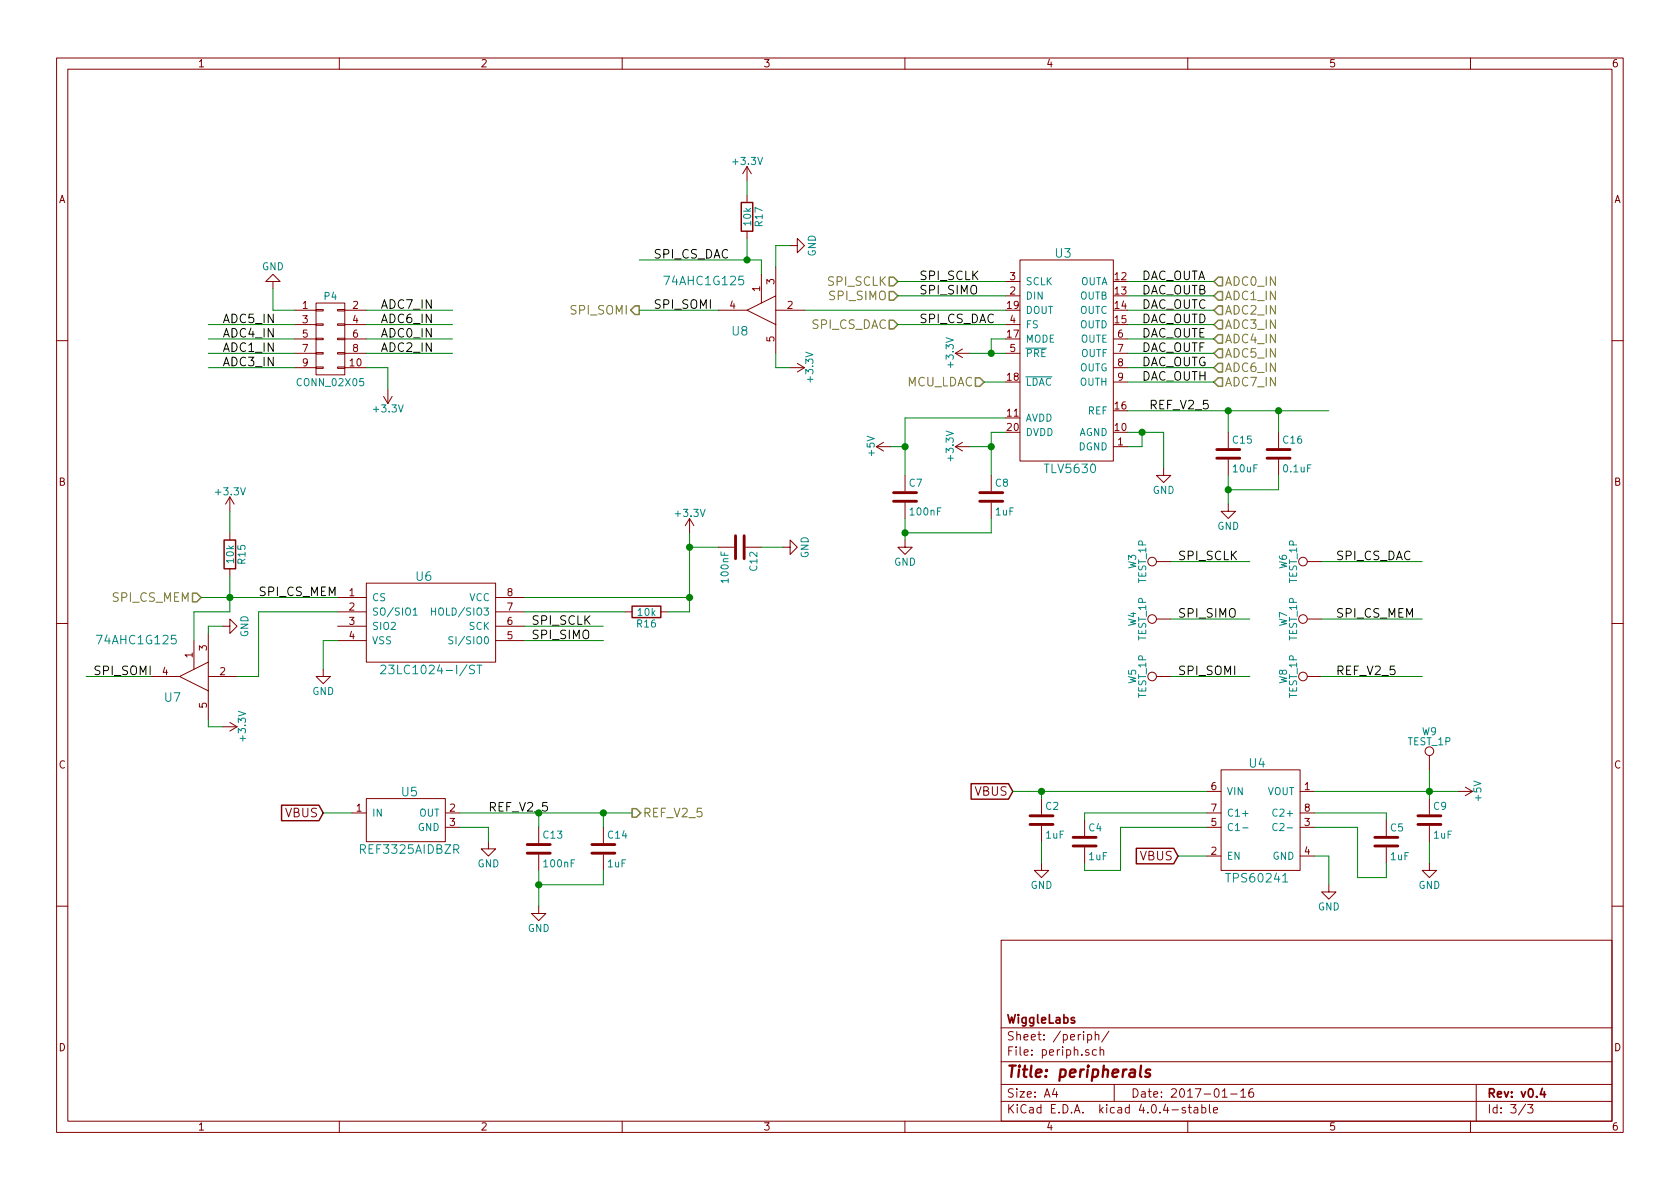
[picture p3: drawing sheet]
EESchema Schematic File Version 2
LIBS:power
LIBS:device
LIBS:transistors
LIBS:conn
LIBS:linear
LIBS:regul
LIBS:74xx
LIBS:cmos4000
LIBS:adc-dac
LIBS:memory
LIBS:xilinx
LIBS:microcontrollers
LIBS:dsp
LIBS:microchip
LIBS:analog_switches
LIBS:motorola
LIBS:texas
LIBS:intel
LIBS:audio
LIBS:interface
LIBS:digital-audio
LIBS:philips
LIBS:display
LIBS:cypress
LIBS:siliconi
LIBS:opto
LIBS:atmel
LIBS:contrib
LIBS:valves
LIBS:usb
LIBS:ldo
LIBS:tactile
LIBS:leds
LIBS:reference
LIBS:switching_charge_pump
LIBS:dac_spi
LIBS:silabs
LIBS:esd_protection
LIBS:digital_switches
LIBS:smd_crystals
LIBS:ferrite
LIBS:polyfuse
LIBS:sram
LIBS:tristate
LIBS:samtec
EELAYER 25 0
EELAYER END
$Descr A4 11693 8268
encoding utf-8
Sheet 3 3
Title "peripherals"
Date "2017-01-16"
Rev "v0.4"
Comp "WiggleLabs"
Comment1 ""
Comment2 ""
Comment3 ""
Comment4 ""
$EndDescr
$Comp
L CONN_02X05 P4
U 1 1
P 2300 2350
F 0 "P4" H 2300 2650 50  0000 C CNN
F 1 "CONN_02X05" H 2300 2050 50  0000 C CNN
F 2 "Socket_Strips:Socket_Strip_Angled_2x05" H 2300 1150 50  0001 C CNN
F 3 "" H 2300 1150 50  0000 C CNN
	1    2300 2350
	1    0    0    -1  
$EndComp
$Comp
L GND #PWR037
U 1 1
P 1900 2000
F 0 "#PWR037" H 1900 1750 50  0001 C CNN
F 1 "GND" H 1900 1850 50  0000 C CNN
F 2 "" H 1900 2000 50  0000 C CNN
F 3 "" H 1900 2000 50  0000 C CNN
	1    1900 2000
	-1   0    0    1   
$EndComp
$Comp
L +3.3V #PWR038
U 1 1
P 2700 2700
F 0 "#PWR038" H 2700 2550 50  0001 C CNN
F 1 "+3.3V" H 2700 2840 50  0000 C CNN
F 2 "" H 2700 2700 50  0000 C CNN
F 3 "" H 2700 2700 50  0000 C CNN
	1    2700 2700
	-1   0    0    1   
$EndComp
$Comp
L REF3325AIDBZR U5
U 1 1
P 2850 5800
F 0 "U5" H 2850 6100 60  0000 C CNN
F 1 "REF3325AIDBZR" H 2850 5700 60  0000 C CNN
F 2 "TO_SOT_Packages_SMD:SOT-23" H 2800 5700 60  0001 C CNN
F 3 "http://www.mouser.com/ds/2/405/ref3325-443764.pdf" H 2800 5700 60  0001 C CNN
F 4 "595-REF3325AIDBZR" H 2850 5800 60  0001 C CNN "Supplier Part Number"
	1    2850 5800
	1    0    0    -1  
$EndComp
Text GLabel 2250 5650 0    60   Input ~ 0
VBUS
$Comp
L C C13
U 1 1
P 3750 5900
F 0 "C13" H 3775 6000 50  0000 L CNN
F 1 "100nF" H 3775 5800 50  0000 L CNN
F 2 "Capacitors_SMD:C_0603_HandSoldering" H 3788 5750 50  0001 C CNN
F 3 "" H 3750 5900 50  0000 C CNN
	1    3750 5900
	1    0    0    -1  
$EndComp
$Comp
L C C14
U 1 1
P 4200 5900
F 0 "C14" H 4225 6000 50  0000 L CNN
F 1 "1uF" H 4225 5800 50  0000 L CNN
F 2 "Capacitors_SMD:C_0603_HandSoldering" H 4238 5750 50  0001 C CNN
F 3 "" H 4200 5900 50  0000 C CNN
	1    4200 5900
	1    0    0    -1  
$EndComp
$Comp
L TPS60241 U4
U 1 1
P 8650 6150
F 0 "U4" H 8750 7000 60  0000 C CNN
F 1 "TPS60241" H 8750 6200 60  0000 C CNN
F 2 "switching_charge_pump:VSSOP8-DGK" H 8650 6150 60  0001 C CNN
F 3 "http://www.mouser.com/ds/2/405/tps60241-451686.pdf" H 8650 6150 60  0001 C CNN
F 4 "595-TPS60241DGKR" H 8650 6150 60  0001 C CNN "Supplier Part Number"
	1    8650 6150
	1    0    0    -1  
$EndComp
Text GLabel 8200 5950 0    60   Input ~ 0
VBUS
$Comp
L C C4
U 1 1
P 7550 5850
F 0 "C4" H 7575 5950 50  0000 L CNN
F 1 "1uF" H 7575 5750 50  0000 L CNN
F 2 "Capacitors_SMD:C_0805_HandSoldering" H 7588 5700 50  0001 C CNN
F 3 "" H 7550 5850 50  0000 C CNN
	1    7550 5850
	1    0    0    -1  
$EndComp
$Comp
L C C2
U 1 1
P 7250 5700
F 0 "C2" H 7275 5800 50  0000 L CNN
F 1 "1uF" H 7275 5600 50  0000 L CNN
F 2 "Capacitors_SMD:C_0805_HandSoldering" H 7288 5550 50  0001 C CNN
F 3 "" H 7250 5700 50  0000 C CNN
	1    7250 5700
	1    0    0    -1  
$EndComp
$Comp
L C C5
U 1 1
P 9650 5850
F 0 "C5" H 9675 5950 50  0000 L CNN
F 1 "1uF" H 9675 5750 50  0000 L CNN
F 2 "Capacitors_SMD:C_0805_HandSoldering" H 9688 5700 50  0001 C CNN
F 3 "" H 9650 5850 50  0000 C CNN
	1    9650 5850
	1    0    0    -1  
$EndComp
$Comp
L C C9
U 1 1
P 9950 5700
F 0 "C9" H 9975 5800 50  0000 L CNN
F 1 "1uF" H 9975 5600 50  0000 L CNN
F 2 "Capacitors_SMD:C_0805_HandSoldering" H 9988 5550 50  0001 C CNN
F 3 "" H 9950 5700 50  0000 C CNN
	1    9950 5700
	1    0    0    -1  
$EndComp
$Comp
L GND #PWR039
U 1 1
P 9250 6150
F 0 "#PWR039" H 9250 5900 50  0001 C CNN
F 1 "GND" H 9250 6000 50  0000 C CNN
F 2 "" H 9250 6150 50  0000 C CNN
F 3 "" H 9250 6150 50  0000 C CNN
	1    9250 6150
	1    0    0    -1  
$EndComp
$Comp
L GND #PWR040
U 1 1
P 3750 6300
F 0 "#PWR040" H 3750 6050 50  0001 C CNN
F 1 "GND" H 3750 6150 50  0000 C CNN
F 2 "" H 3750 6300 50  0000 C CNN
F 3 "" H 3750 6300 50  0000 C CNN
	1    3750 6300
	1    0    0    -1  
$EndComp
$Comp
L GND #PWR041
U 1 1
P 3400 5850
F 0 "#PWR041" H 3400 5600 50  0001 C CNN
F 1 "GND" H 3400 5700 50  0000 C CNN
F 2 "" H 3400 5850 50  0000 C CNN
F 3 "" H 3400 5850 50  0000 C CNN
	1    3400 5850
	1    0    0    -1  
$EndComp
$Comp
L GND #PWR042
U 1 1
P 7250 6000
F 0 "#PWR042" H 7250 5750 50  0001 C CNN
F 1 "GND" H 7250 5850 50  0000 C CNN
F 2 "" H 7250 6000 50  0000 C CNN
F 3 "" H 7250 6000 50  0000 C CNN
	1    7250 6000
	1    0    0    -1  
$EndComp
$Comp
L GND #PWR043
U 1 1
P 9950 6000
F 0 "#PWR043" H 9950 5750 50  0001 C CNN
F 1 "GND" H 9950 5850 50  0000 C CNN
F 2 "" H 9950 6000 50  0000 C CNN
F 3 "" H 9950 6000 50  0000 C CNN
	1    9950 6000
	1    0    0    -1  
$EndComp
$Comp
L TLV5630 U3
U 1 1
P 7500 2550
F 0 "U3" H 7400 3350 60  0000 C CNN
F 1 "TLV5630" H 7450 1850 60  0000 C CNN
F 2 "Housings_SSOP:TSSOP-20_4.4x6.5mm_Pitch0.65mm" H 7500 2550 60  0001 C CNN
F 3 "http://www.mouser.com/ds/2/405/tlv5630-447773.pdf" H 7500 2550 60  0001 C CNN
F 4 "595-TLV5630IPW" H 7500 2550 60  0001 C CNN "Supplier Part Number"
	1    7500 2550
	1    0    0    -1  
$EndComp
Text HLabel 6250 1950 0    60   Input ~ 0
SPI_SCLK
Text HLabel 6250 2050 0    60   Input ~ 0
SPI_SIMO
Text HLabel 6250 2250 0    60   Input ~ 0
SPI_CS_DAC
Text HLabel 6850 2650 0    60   Input ~ 0
MCU_LDAC
Text GLabel 7050 5500 0    60   Input ~ 0
VBUS
$Comp
L +5V #PWR044
U 1 1
P 10150 5500
F 0 "#PWR044" H 10150 5350 50  0001 C CNN
F 1 "+5V" H 10150 5640 50  0000 C CNN
F 2 "" H 10150 5500 50  0000 C CNN
F 3 "" H 10150 5500 50  0000 C CNN
	1    10150 5500
	0    1    1    0   
$EndComp
$Comp
L C C7
U 1 1
P 6300 3450
F 0 "C7" H 6325 3550 50  0000 L CNN
F 1 "100nF" H 6325 3350 50  0000 L CNN
F 2 "Capacitors_SMD:C_0603_HandSoldering" H 6338 3300 50  0001 C CNN
F 3 "" H 6300 3450 50  0000 C CNN
	1    6300 3450
	1    0    0    -1  
$EndComp
$Comp
L C C8
U 1 1
P 6900 3450
F 0 "C8" H 6925 3550 50  0000 L CNN
F 1 "1uF" H 6925 3350 50  0000 L CNN
F 2 "Capacitors_SMD:C_0603_HandSoldering" H 6938 3300 50  0001 C CNN
F 3 "" H 6900 3450 50  0000 C CNN
	1    6900 3450
	1    0    0    -1  
$EndComp
$Comp
L GND #PWR045
U 1 1
P 6300 3750
F 0 "#PWR045" H 6300 3500 50  0001 C CNN
F 1 "GND" H 6300 3600 50  0000 C CNN
F 2 "" H 6300 3750 50  0000 C CNN
F 3 "" H 6300 3750 50  0000 C CNN
	1    6300 3750
	1    0    0    -1  
$EndComp
Text Label 6400 1950 0    60   ~ 0
SPI_SCLK
Text Label 6400 2050 0    60   ~ 0
SPI_SIMO
$Comp
L GND #PWR046
U 1 1
P 8100 3250
F 0 "#PWR046" H 8100 3000 50  0001 C CNN
F 1 "GND" H 8100 3100 50  0000 C CNN
F 2 "" H 8100 3250 50  0000 C CNN
F 3 "" H 8100 3250 50  0000 C CNN
	1    8100 3250
	1    0    0    -1  
$EndComp
Text Label 7950 1950 0    60   ~ 0
DAC_OUTA
Text Label 7950 2050 0    60   ~ 0
DAC_OUTB
Text Label 7950 2150 0    60   ~ 0
DAC_OUTC
Text Label 7950 2250 0    60   ~ 0
DAC_OUTD
Text Label 7950 2350 0    60   ~ 0
DAC_OUTE
Text Label 7950 2450 0    60   ~ 0
DAC_OUTF
Text Label 7950 2550 0    60   ~ 0
DAC_OUTG
Text Label 7950 2650 0    60   ~ 0
DAC_OUTH
Text Label 3400 5650 0    60   ~ 0
REF_V2_5
Text Label 8000 2850 0    60   ~ 0
REF_V2_5
$Comp
L +3.3V #PWR047
U 1 1
P 6750 3100
F 0 "#PWR047" H 6750 2950 50  0001 C CNN
F 1 "+3.3V" H 6750 3240 50  0000 C CNN
F 2 "" H 6750 3100 50  0000 C CNN
F 3 "" H 6750 3100 50  0000 C CNN
	1    6750 3100
	0    -1   -1   0   
$EndComp
$Comp
L +3.3V #PWR048
U 1 1
P 6750 2450
F 0 "#PWR048" H 6750 2300 50  0001 C CNN
F 1 "+3.3V" H 6750 2590 50  0000 C CNN
F 2 "" H 6750 2450 50  0000 C CNN
F 3 "" H 6750 2450 50  0000 C CNN
	1    6750 2450
	0    -1   -1   0   
$EndComp
$Comp
L +5V #PWR049
U 1 1
P 6200 3100
F 0 "#PWR049" H 6200 2950 50  0001 C CNN
F 1 "+5V" H 6200 3240 50  0000 C CNN
F 2 "" H 6200 3100 50  0000 C CNN
F 3 "" H 6200 3100 50  0000 C CNN
	1    6200 3100
	0    -1   -1   0   
$EndComp
Text HLabel 8450 1950 2    60   Input ~ 0
ADC0_IN
Text HLabel 8450 2050 2    60   Input ~ 0
ADC1_IN
Text HLabel 8450 2150 2    60   Input ~ 0
ADC2_IN
Text HLabel 8450 2250 2    60   Input ~ 0
ADC3_IN
Text HLabel 8450 2350 2    60   Input ~ 0
ADC4_IN
Text HLabel 8450 2450 2    60   Input ~ 0
ADC5_IN
Text HLabel 8450 2550 2    60   Input ~ 0
ADC6_IN
Text HLabel 8450 2650 2    60   Input ~ 0
ADC7_IN
$Comp
L +3.3V #PWR050
U 1 1
P 5200 1250
F 0 "#PWR050" H 5200 1100 50  0001 C CNN
F 1 "+3.3V" H 5200 1390 50  0000 C CNN
F 2 "" H 5200 1250 50  0000 C CNN
F 3 "" H 5200 1250 50  0000 C CNN
	1    5200 1250
	1    0    0    -1  
$EndComp
$Comp
L R R17
U 1 1
P 5200 1500
F 0 "R17" V 5280 1500 50  0000 C CNN
F 1 "10k" V 5200 1500 50  0000 C CNN
F 2 "Resistors_SMD:R_0603_HandSoldering" V 5130 1500 50  0001 C CNN
F 3 "" H 5200 1500 50  0000 C CNN
	1    5200 1500
	1    0    0    -1  
$EndComp
$Comp
L 23LC1024-I/ST U6
U 1 1
P 3000 4400
F 0 "U6" H 2950 4800 60  0000 C CNN
F 1 "23LC1024-I/ST" H 3000 4150 60  0000 C CNN
F 2 "Housings_SSOP:TSSOP-8_4.4x3mm_Pitch0.65mm" H 2950 4300 60  0001 C CNN
F 3 "" H 2950 4300 60  0000 C CNN
	1    3000 4400
	1    0    0    -1  
$EndComp
$Comp
L GND #PWR051
U 1 1
P 2250 4650
F 0 "#PWR051" H 2250 4400 50  0001 C CNN
F 1 "GND" H 2250 4500 50  0000 C CNN
F 2 "" H 2250 4650 50  0000 C CNN
F 3 "" H 2250 4650 50  0000 C CNN
	1    2250 4650
	1    0    0    -1  
$EndComp
$Comp
L +3.3V #PWR052
U 1 1
P 4800 3700
F 0 "#PWR052" H 4800 3550 50  0001 C CNN
F 1 "+3.3V" H 4800 3840 50  0000 C CNN
F 2 "" H 4800 3700 50  0000 C CNN
F 3 "" H 4800 3700 50  0000 C CNN
	1    4800 3700
	1    0    0    -1  
$EndComp
$Comp
L R R15
U 1 1
P 1600 3850
F 0 "R15" V 1680 3850 50  0000 C CNN
F 1 "10k" V 1600 3850 50  0000 C CNN
F 2 "Resistors_SMD:R_0603_HandSoldering" V 1530 3850 50  0001 C CNN
F 3 "" H 1600 3850 50  0000 C CNN
	1    1600 3850
	1    0    0    -1  
$EndComp
$Comp
L +3.3V #PWR053
U 1 1
P 1600 3550
F 0 "#PWR053" H 1600 3400 50  0001 C CNN
F 1 "+3.3V" H 1600 3690 50  0000 C CNN
F 2 "" H 1600 3550 50  0000 C CNN
F 3 "" H 1600 3550 50  0000 C CNN
	1    1600 3550
	1    0    0    -1  
$EndComp
Text Label 3700 4450 0    60   ~ 0
SPI_SIMO
Text Label 3700 4350 0    60   ~ 0
SPI_SCLK
$Comp
L C C12
U 1 1
P 5150 3800
F 0 "C12" H 5175 3900 50  0000 L CNN
F 1 "100nF" H 5175 3700 50  0000 L CNN
F 2 "Capacitors_SMD:C_0603_HandSoldering" H 5188 3650 50  0001 C CNN
F 3 "" H 5150 3800 50  0000 C CNN
	1    5150 3800
	0    1    1    0   
$EndComp
$Comp
L GND #PWR054
U 1 1
P 5450 3800
F 0 "#PWR054" H 5450 3550 50  0001 C CNN
F 1 "GND" H 5450 3650 50  0000 C CNN
F 2 "" H 5450 3800 50  0000 C CNN
F 3 "" H 5450 3800 50  0000 C CNN
	1    5450 3800
	0    -1   -1   0   
$EndComp
$Comp
L R R16
U 1 1
P 4500 4250
F 0 "R16" V 4580 4250 50  0000 C CNN
F 1 "10k" V 4500 4250 50  0000 C CNN
F 2 "Resistors_SMD:R_0603_HandSoldering" V 4430 4250 50  0001 C CNN
F 3 "" H 4500 4250 50  0000 C CNN
	1    4500 4250
	0    1    1    0   
$EndComp
Text Label 6400 2250 0    60   ~ 0
SPI_CS_DAC
Text Label 1800 4150 0    60   ~ 0
SPI_CS_MEM
Text HLabel 1400 4150 0    60   Input ~ 0
SPI_CS_MEM
Text Label 1550 2550 0    60   ~ 0
ADC3_IN
Text Label 2650 2450 0    60   ~ 0
ADC2_IN
Text Label 1550 2450 0    60   ~ 0
ADC1_IN
Text Label 2650 2350 0    60   ~ 0
ADC0_IN
Text Label 2650 2150 0    60   ~ 0
ADC7_IN
Text Label 2650 2250 0    60   ~ 0
ADC6_IN
Text Label 1550 2250 0    60   ~ 0
ADC5_IN
Text Label 1550 2350 0    60   ~ 0
ADC4_IN
Text HLabel 4400 5650 2    60   Output ~ 0
REF_V2_5
Text HLabel 4450 2150 0    60   Output ~ 0
SPI_SOMI
$Comp
L 74AHC1G125 U7
U 1 1
P 1450 4700
F 0 "U7" H 1700 4850 60  0000 C CNN
F 1 "74AHC1G125" H 1950 4450 60  0000 C CNN
F 2 "TO_SOT_Packages_SMD:SOT-353_SC-70-5_Handsoldering" H 1450 4700 60  0001 C CNN
F 3 "" H 1450 4700 60  0001 C CNN
	1    1450 4700
	-1   0    0    1   
$EndComp
$Comp
L GND #PWR055
U 1 1
P 1550 4350
F 0 "#PWR055" H 1550 4100 50  0001 C CNN
F 1 "GND" H 1550 4200 50  0000 C CNN
F 2 "" H 1550 4350 50  0000 C CNN
F 3 "" H 1550 4350 50  0000 C CNN
	1    1550 4350
	0    -1   -1   0   
$EndComp
$Comp
L +3.3V #PWR056
U 1 1
P 1550 5050
F 0 "#PWR056" H 1550 4900 50  0001 C CNN
F 1 "+3.3V" H 1550 5190 50  0000 C CNN
F 2 "" H 1550 5050 50  0000 C CNN
F 3 "" H 1550 5050 50  0000 C CNN
	1    1550 5050
	0    1    1    0   
$EndComp
Text Label 650  4700 0    60   ~ 0
SPI_SOMI
Wire Wire Line
	2450 5650 2250 5650
Wire Wire Line
	8400 5950 8200 5950
Wire Wire Line
	9150 5500 10150 5500
Wire Wire Line
	9950 5350 9950 5550
Wire Wire Line
	7050 5500 8400 5500
Wire Wire Line
	7250 5500 7250 5550
Wire Wire Line
	8400 5650 7550 5650
Wire Wire Line
	7550 5650 7550 5700
Wire Wire Line
	7550 6000 7550 6050
Wire Wire Line
	7550 6050 7800 6050
Wire Wire Line
	7800 6050 7800 5750
Wire Wire Line
	7800 5750 8400 5750
Wire Wire Line
	9150 5650 9650 5650
Wire Wire Line
	9650 5650 9650 5700
Wire Wire Line
	9150 5750 9450 5750
Wire Wire Line
	9450 5750 9450 6100
Wire Wire Line
	9450 6100 9650 6100
Wire Wire Line
	9650 6100 9650 6000
Wire Wire Line
	9150 5950 9250 5950
Wire Wire Line
	9250 5950 9250 6150
Wire Wire Line
	3200 5650 4400 5650
Wire Wire Line
	3750 5750 3750 5650
Connection ~ 3750 5650
Wire Wire Line
	3750 6300 3750 6050
Wire Wire Line
	4200 6050 4200 6150
Wire Wire Line
	4200 6150 3750 6150
Connection ~ 3750 6150
Wire Wire Line
	3200 5750 3400 5750
Wire Wire Line
	3400 5750 3400 5850
Wire Wire Line
	7250 6000 7250 5850
Wire Wire Line
	9950 6000 9950 5850
Wire Wire Line
	6250 1950 7000 1950
Wire Wire Line
	6250 2050 7000 2050
Wire Wire Line
	6250 2250 7000 2250
Connection ~ 7250 5500
Connection ~ 9950 5500
Wire Wire Line
	7850 3000 8100 3000
Wire Wire Line
	8100 3000 8100 3250
Wire Wire Line
	7850 3100 7950 3100
Wire Wire Line
	7950 3100 7950 3000
Connection ~ 7950 3000
Wire Wire Line
	7850 1950 8450 1950
Wire Wire Line
	7850 2050 8450 2050
Wire Wire Line
	7850 2150 8450 2150
Wire Wire Line
	7850 2250 8450 2250
Wire Wire Line
	7850 2350 8450 2350
Wire Wire Line
	7850 2450 8450 2450
Wire Wire Line
	7850 2550 8450 2550
Wire Wire Line
	7850 2650 8450 2650
Wire Wire Line
	7000 2450 6750 2450
Wire Wire Line
	7000 2350 6900 2350
Wire Wire Line
	6900 2350 6900 2450
Connection ~ 6900 2450
Wire Wire Line
	6200 3100 6300 3100
Wire Wire Line
	6300 2900 6300 3300
Wire Wire Line
	6750 3100 6900 3100
Wire Wire Line
	6900 3000 6900 3300
Wire Wire Line
	6300 3750 6300 3600
Wire Wire Line
	6300 3700 6900 3700
Wire Wire Line
	6900 3700 6900 3600
Connection ~ 6300 3700
Wire Wire Line
	7000 3000 6900 3000
Connection ~ 6900 3100
Wire Wire Line
	7000 2900 6300 2900
Connection ~ 6300 3100
Wire Wire Line
	2050 2150 1900 2150
Wire Wire Line
	1900 2150 1900 2000
Wire Wire Line
	2550 2550 2700 2550
Wire Wire Line
	2700 2550 2700 2700
Wire Wire Line
	2550 2450 3150 2450
Wire Wire Line
	2550 2350 3150 2350
Wire Wire Line
	2050 2550 1450 2550
Wire Wire Line
	2050 2450 1450 2450
Wire Wire Line
	2550 2150 3150 2150
Wire Wire Line
	2550 2250 3150 2250
Wire Wire Line
	2050 2250 1450 2250
Wire Wire Line
	2050 2350 1450 2350
Wire Wire Line
	2350 4450 2250 4450
Wire Wire Line
	2250 4450 2250 4650
Wire Wire Line
	3650 4150 4800 4150
Wire Wire Line
	1600 3700 1600 3550
Wire Wire Line
	2350 4250 1800 4250
Wire Wire Line
	3650 4450 4200 4450
Wire Wire Line
	3650 4350 4200 4350
Wire Wire Line
	4350 4250 3650 4250
Wire Wire Line
	4800 3700 4800 4250
Wire Wire Line
	4800 4250 4650 4250
Connection ~ 4800 4150
Wire Wire Line
	5000 3800 4800 3800
Connection ~ 4800 3800
Wire Wire Line
	5450 3800 5300 3800
Wire Wire Line
	1400 4150 2350 4150
Wire Wire Line
	1600 4000 1600 4250
Connection ~ 1600 4150
Connection ~ 4200 5650
Wire Wire Line
	5600 2150 7000 2150
Wire Wire Line
	1650 4700 1800 4700
Wire Wire Line
	1800 4700 1800 4250
Wire Wire Line
	1550 4350 1450 4350
Wire Wire Line
	1450 4350 1450 4400
Wire Wire Line
	1550 5050 1450 5050
Wire Wire Line
	1450 5050 1450 5000
Wire Wire Line
	1350 4450 1350 4250
Wire Wire Line
	1350 4250 1600 4250
Wire Wire Line
	1050 4700 600  4700
Wire Wire Line
	7000 2650 6850 2650
$Comp
L 74AHC1G125 U8
U 1 1
P 5400 2150
F 0 "U8" H 5650 2300 60  0000 C CNN
F 1 "74AHC1G125" H 5900 1950 60  0000 C CNN
F 2 "TO_SOT_Packages_SMD:SOT-353_SC-70-5_Handsoldering" H 5400 2150 60  0001 C CNN
F 3 "" H 5400 2150 60  0001 C CNN
	1    5400 2150
	-1   0    0    1   
$EndComp
Wire Wire Line
	5300 1800 5300 1900
Wire Wire Line
	4450 1800 5300 1800
Text Label 4550 1800 0    60   ~ 0
SPI_CS_DAC
$Comp
L GND #PWR057
U 1 1
P 5500 1700
F 0 "#PWR057" H 5500 1450 50  0001 C CNN
F 1 "GND" H 5500 1550 50  0000 C CNN
F 2 "" H 5500 1700 50  0000 C CNN
F 3 "" H 5500 1700 50  0000 C CNN
	1    5500 1700
	0    -1   -1   0   
$EndComp
Wire Wire Line
	5500 1700 5400 1700
Wire Wire Line
	5400 1700 5400 1850
Wire Wire Line
	5200 1650 5200 1800
Connection ~ 5200 1800
Wire Wire Line
	5200 1350 5200 1250
$Comp
L +3.3V #PWR058
U 1 1
P 5500 2550
F 0 "#PWR058" H 5500 2400 50  0001 C CNN
F 1 "+3.3V" H 5500 2690 50  0000 C CNN
F 2 "" H 5500 2550 50  0000 C CNN
F 3 "" H 5500 2550 50  0000 C CNN
	1    5500 2550
	0    1    1    0   
$EndComp
Wire Wire Line
	5500 2550 5400 2550
Wire Wire Line
	5400 2550 5400 2450
Wire Wire Line
	5000 2150 4450 2150
Text Label 4550 2150 0    60   ~ 0
SPI_SOMI
$Comp
L TEST_1P W3
U 1 1
P 8150 3900
F 0 "W3" H 8150 4170 50  0000 C CNN
F 1 "TEST_1P" H 8150 4100 50  0000 C CNN
F 2 "test_pads:TESTPAD_SMALL" H 8350 3900 50  0001 C CNN
F 3 "" H 8350 3900 50  0000 C CNN
	1    8150 3900
	0    -1   -1   0   
$EndComp
$Comp
L TEST_1P W4
U 1 1
P 8150 4300
F 0 "W4" H 8150 4570 50  0000 C CNN
F 1 "TEST_1P" H 8150 4500 50  0000 C CNN
F 2 "test_pads:TESTPAD_SMALL" H 8350 4300 50  0001 C CNN
F 3 "" H 8350 4300 50  0000 C CNN
	1    8150 4300
	0    -1   -1   0   
$EndComp
$Comp
L TEST_1P W5
U 1 1
P 8150 4700
F 0 "W5" H 8150 4970 50  0000 C CNN
F 1 "TEST_1P" H 8150 4900 50  0000 C CNN
F 2 "test_pads:TESTPAD_SMALL" H 8350 4700 50  0001 C CNN
F 3 "" H 8350 4700 50  0000 C CNN
	1    8150 4700
	0    -1   -1   0   
$EndComp
$Comp
L TEST_1P W6
U 1 1
P 9200 3900
F 0 "W6" H 9200 4170 50  0000 C CNN
F 1 "TEST_1P" H 9200 4100 50  0000 C CNN
F 2 "test_pads:TESTPAD_SMALL" H 9400 3900 50  0001 C CNN
F 3 "" H 9400 3900 50  0000 C CNN
	1    9200 3900
	0    -1   -1   0   
$EndComp
$Comp
L TEST_1P W7
U 1 1
P 9200 4300
F 0 "W7" H 9200 4570 50  0000 C CNN
F 1 "TEST_1P" H 9200 4500 50  0000 C CNN
F 2 "test_pads:TESTPAD_SMALL" H 9400 4300 50  0001 C CNN
F 3 "" H 9400 4300 50  0000 C CNN
	1    9200 4300
	0    -1   -1   0   
$EndComp
Wire Wire Line
	8150 3900 8700 3900
Wire Wire Line
	8150 4300 8700 4300
Wire Wire Line
	8150 4700 8700 4700
Text Label 8200 3900 0    60   ~ 0
SPI_SCLK
Text Label 8200 4300 0    60   ~ 0
SPI_SIMO
Text Label 8200 4700 0    60   ~ 0
SPI_SOMI
Wire Wire Line
	9200 3900 9900 3900
Wire Wire Line
	9200 4300 9900 4300
Text Label 9300 3900 0    60   ~ 0
SPI_CS_DAC
Text Label 9300 4300 0    60   ~ 0
SPI_CS_MEM
$Comp
L TEST_1P W8
U 1 1
P 9200 4700
F 0 "W8" H 9200 4970 50  0000 C CNN
F 1 "TEST_1P" H 9200 4900 50  0000 C CNN
F 2 "test_pads:TESTPAD_SMALL" H 9400 4700 50  0001 C CNN
F 3 "" H 9400 4700 50  0000 C CNN
	1    9200 4700
	0    -1   -1   0   
$EndComp
Wire Wire Line
	9200 4700 9900 4700
Text Label 9300 4700 0    60   ~ 0
REF_V2_5
Wire Wire Line
	7850 2850 9250 2850
$Comp
L TEST_1P W9
U 1 1
P 9950 5350
F 0 "W9" H 9950 5620 50  0000 C CNN
F 1 "TEST_1P" H 9950 5550 50  0000 C CNN
F 2 "test_pads:TESTPAD_SMALL" H 10150 5350 50  0001 C CNN
F 3 "" H 10150 5350 50  0000 C CNN
	1    9950 5350
	1    0    0    -1  
$EndComp
$Comp
L C C15
U 1 1
P 8550 3150
F 0 "C15" H 8575 3250 50  0000 L CNN
F 1 "10uF" H 8575 3050 50  0000 L CNN
F 2 "Capacitors_SMD:C_0603_HandSoldering" H 8588 3000 50  0001 C CNN
F 3 "" H 8550 3150 50  0000 C CNN
	1    8550 3150
	1    0    0    -1  
$EndComp
$Comp
L C C16
U 1 1
P 8900 3150
F 0 "C16" H 8925 3250 50  0000 L CNN
F 1 "0.1uF" H 8925 3050 50  0000 L CNN
F 2 "Capacitors_SMD:C_0603_HandSoldering" H 8938 3000 50  0001 C CNN
F 3 "" H 8900 3150 50  0000 C CNN
	1    8900 3150
	1    0    0    -1  
$EndComp
Wire Wire Line
	8550 3000 8550 2850
Connection ~ 8550 2850
Wire Wire Line
	8900 3000 8900 2850
Connection ~ 8900 2850
$Comp
L GND #PWR059
U 1 1
P 8550 3500
F 0 "#PWR059" H 8550 3250 50  0001 C CNN
F 1 "GND" H 8550 3350 50  0000 C CNN
F 2 "" H 8550 3500 50  0000 C CNN
F 3 "" H 8550 3500 50  0000 C CNN
	1    8550 3500
	1    0    0    -1  
$EndComp
Wire Wire Line
	8550 3500 8550 3300
Wire Wire Line
	8550 3400 8900 3400
Wire Wire Line
	8900 3400 8900 3300
Connection ~ 8550 3400
Wire Wire Line
	4200 5750 4200 5650
$EndSCHEMATC
